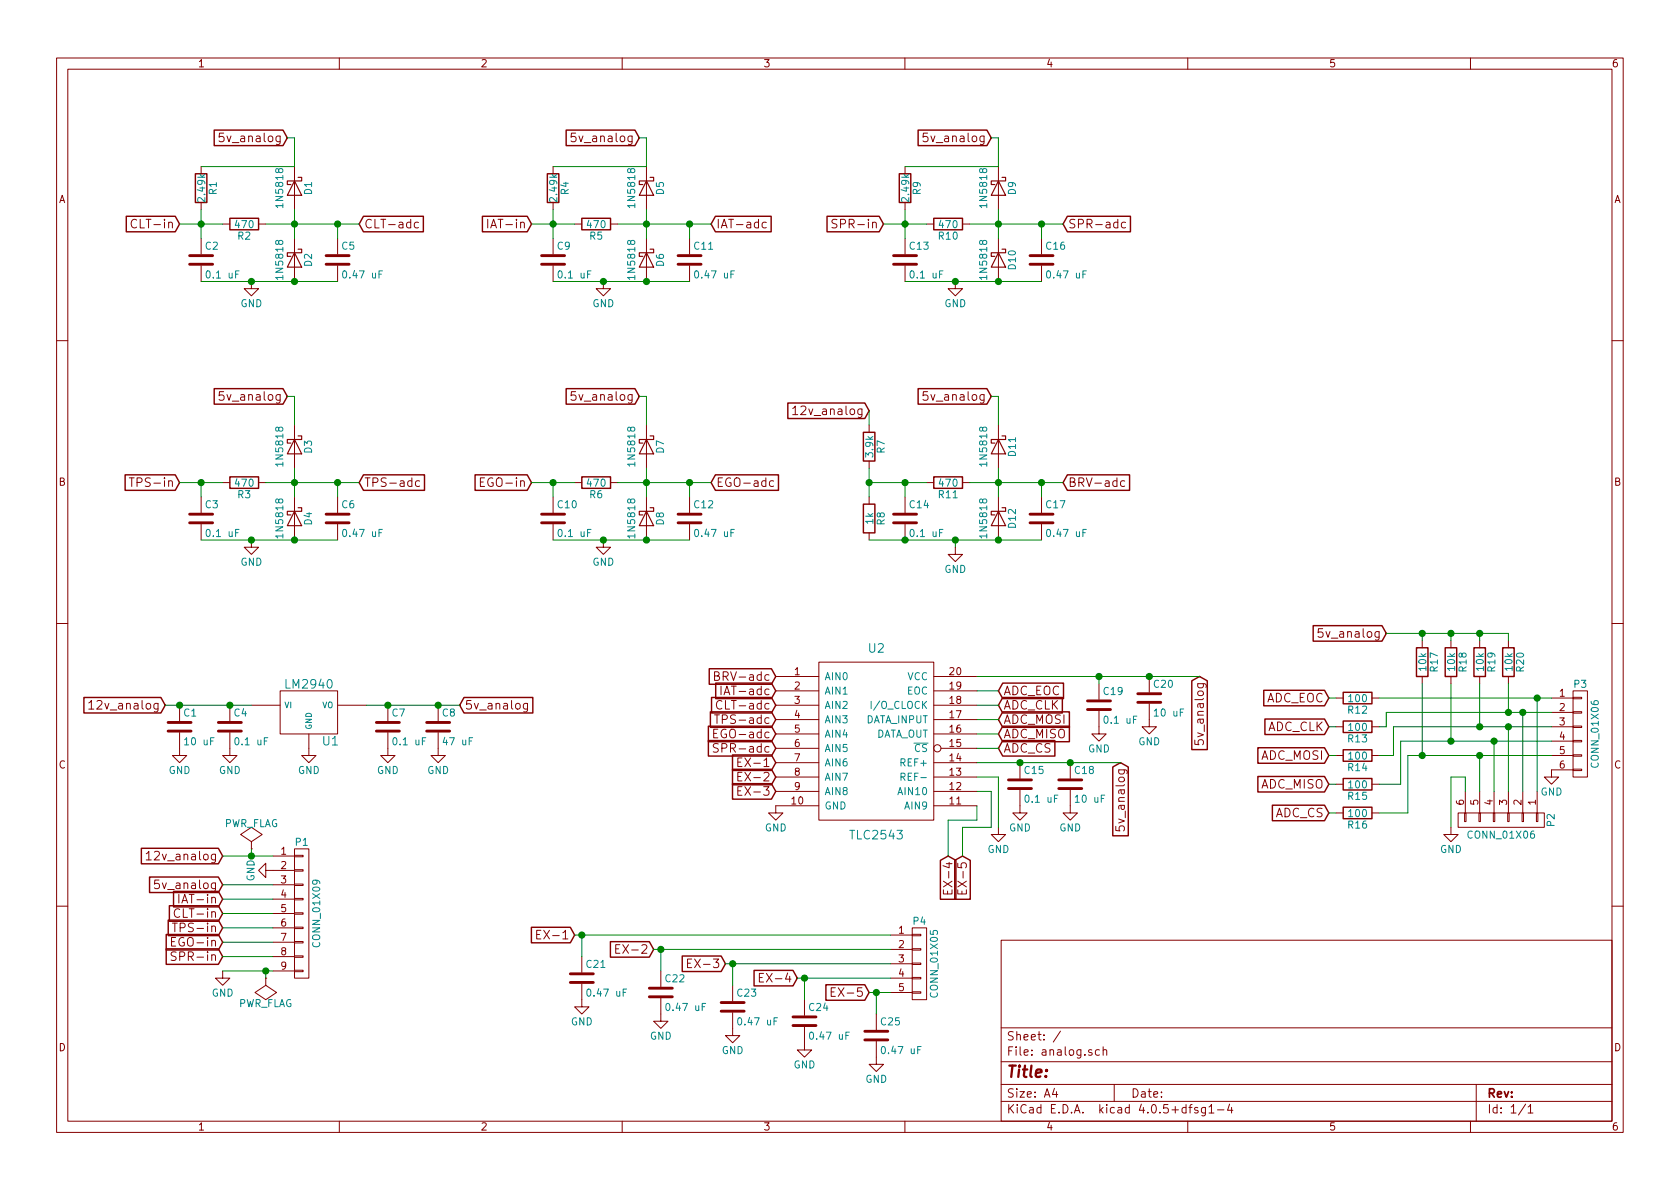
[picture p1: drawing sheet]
EESchema Schematic File Version 2
LIBS:power
LIBS:device
LIBS:transistors
LIBS:conn
LIBS:linear
LIBS:regul
LIBS:74xx
LIBS:cmos4000
LIBS:adc-dac
LIBS:memory
LIBS:xilinx
LIBS:microcontrollers
LIBS:dsp
LIBS:microchip
LIBS:analog_switches
LIBS:motorola
LIBS:texas
LIBS:intel
LIBS:audio
LIBS:interface
LIBS:digital-audio
LIBS:philips
LIBS:display
LIBS:cypress
LIBS:siliconi
LIBS:opto
LIBS:atmel
LIBS:contrib
LIBS:valves
LIBS:analog-cache
EELAYER 25 0
EELAYER END
$Descr A4 11693 8268
encoding utf-8
Sheet 1 1
Title ""
Date ""
Rev ""
Comp ""
Comment1 ""
Comment2 ""
Comment3 ""
Comment4 ""
$EndDescr
$Comp
L D_Schottky D1
U 1 1
P 2050 1300
F 0 "D1" H 2050 1400 50  0000 C CNN
F 1 "1N5818" H 2050 1200 50  0000 C CNN
F 2 "Diodes_ThroughHole:Diode_DO-41_SOD81_Vertical_KathodeUp" H 2050 1300 50  0001 C CNN
F 3 "" H 2050 1300 50  0000 C CNN
	1    2050 1300
	0    1    1    0   
$EndComp
$Comp
L D_Schottky D2
U 1 1
P 2050 1800
F 0 "D2" H 2050 1900 50  0000 C CNN
F 1 "1N5818" H 2050 1700 50  0000 C CNN
F 2 "Diodes_ThroughHole:Diode_DO-41_SOD81_Vertical_KathodeUp" H 2050 1800 50  0001 C CNN
F 3 "" H 2050 1800 50  0000 C CNN
	1    2050 1800
	0    1    1    0   
$EndComp
$Comp
L R R2
U 1 1
P 1700 1550
F 0 "R2" V 1780 1550 50  0000 C CNN
F 1 "470" V 1700 1550 50  0000 C CNN
F 2 "Resistors_ThroughHole:Resistor_Horizontal_RM7mm" V 1630 1550 50  0001 C CNN
F 3 "" H 1700 1550 50  0000 C CNN
	1    1700 1550
	0    1    1    0   
$EndComp
$Comp
L R R1
U 1 1
P 1400 1300
F 0 "R1" V 1480 1300 50  0000 C CNN
F 1 "2.49k" V 1400 1300 50  0000 C CNN
F 2 "Resistors_ThroughHole:Resistor_Horizontal_RM7mm" V 1330 1300 50  0001 C CNN
F 3 "" H 1400 1300 50  0000 C CNN
F 4 "0.1%" V 1400 1300 60  0001 C CNN "Rating"
	1    1400 1300
	1    0    0    -1  
$EndComp
$Comp
L C C2
U 1 1
P 1400 1800
F 0 "C2" H 1425 1900 50  0000 L CNN
F 1 "0.1 uF" H 1425 1700 50  0000 L CNN
F 2 "Capacitors_ThroughHole:C_Disc_D3_P2.5" H 1438 1650 50  0001 C CNN
F 3 "" H 1400 1800 50  0000 C CNN
	1    1400 1800
	1    0    0    -1  
$EndComp
$Comp
L C C5
U 1 1
P 2350 1800
F 0 "C5" H 2375 1900 50  0000 L CNN
F 1 "0.47 uF" H 2375 1700 50  0000 L CNN
F 2 "Capacitors_ThroughHole:C_Disc_D3_P2.5" H 2388 1650 50  0001 C CNN
F 3 "" H 2350 1800 50  0000 C CNN
	1    2350 1800
	1    0    0    -1  
$EndComp
$Comp
L GND #PWR01
U 1 1
P 1750 1950
F 0 "#PWR01" H 1750 1700 50  0001 C CNN
F 1 "GND" H 1750 1800 50  0000 C CNN
F 2 "" H 1750 1950 50  0000 C CNN
F 3 "" H 1750 1950 50  0000 C CNN
	1    1750 1950
	1    0    0    -1  
$EndComp
Text GLabel 2000 950  0    60   Input ~ 0
5v_analog
Text GLabel 1250 1550 0    60   Input ~ 0
CLT-in
Text GLabel 2500 1550 2    60   Input ~ 0
CLT-adc
$Comp
L D_Schottky D5
U 1 1
P 4500 1300
F 0 "D5" H 4500 1400 50  0000 C CNN
F 1 "1N5818" H 4500 1200 50  0000 C CNN
F 2 "Diodes_ThroughHole:Diode_DO-41_SOD81_Vertical_KathodeUp" H 4500 1300 50  0001 C CNN
F 3 "" H 4500 1300 50  0000 C CNN
	1    4500 1300
	0    1    1    0   
$EndComp
$Comp
L D_Schottky D6
U 1 1
P 4500 1800
F 0 "D6" H 4500 1900 50  0000 C CNN
F 1 "1N5818" H 4500 1700 50  0000 C CNN
F 2 "Diodes_ThroughHole:Diode_DO-41_SOD81_Vertical_KathodeUp" H 4500 1800 50  0001 C CNN
F 3 "" H 4500 1800 50  0000 C CNN
	1    4500 1800
	0    1    1    0   
$EndComp
$Comp
L R R5
U 1 1
P 4150 1550
F 0 "R5" V 4230 1550 50  0000 C CNN
F 1 "470" V 4150 1550 50  0000 C CNN
F 2 "Resistors_ThroughHole:Resistor_Horizontal_RM7mm" V 4080 1550 50  0001 C CNN
F 3 "" H 4150 1550 50  0000 C CNN
	1    4150 1550
	0    1    1    0   
$EndComp
$Comp
L R R4
U 1 1
P 3850 1300
F 0 "R4" V 3930 1300 50  0000 C CNN
F 1 "2.49k" V 3850 1300 50  0000 C CNN
F 2 "Resistors_ThroughHole:Resistor_Horizontal_RM7mm" V 3780 1300 50  0001 C CNN
F 3 "" H 3850 1300 50  0000 C CNN
F 4 "0.1%" V 3850 1300 60  0001 C CNN "Rating"
	1    3850 1300
	1    0    0    -1  
$EndComp
$Comp
L C C9
U 1 1
P 3850 1800
F 0 "C9" H 3875 1900 50  0000 L CNN
F 1 "0.1 uF" H 3875 1700 50  0000 L CNN
F 2 "Capacitors_ThroughHole:C_Disc_D3_P2.5" H 3888 1650 50  0001 C CNN
F 3 "" H 3850 1800 50  0000 C CNN
	1    3850 1800
	1    0    0    -1  
$EndComp
$Comp
L C C11
U 1 1
P 4800 1800
F 0 "C11" H 4825 1900 50  0000 L CNN
F 1 "0.47 uF" H 4825 1700 50  0000 L CNN
F 2 "Capacitors_ThroughHole:C_Disc_D3_P2.5" H 4838 1650 50  0001 C CNN
F 3 "" H 4800 1800 50  0000 C CNN
	1    4800 1800
	1    0    0    -1  
$EndComp
$Comp
L GND #PWR02
U 1 1
P 4200 1950
F 0 "#PWR02" H 4200 1700 50  0001 C CNN
F 1 "GND" H 4200 1800 50  0000 C CNN
F 2 "" H 4200 1950 50  0000 C CNN
F 3 "" H 4200 1950 50  0000 C CNN
	1    4200 1950
	1    0    0    -1  
$EndComp
Text GLabel 4450 950  0    60   Input ~ 0
5v_analog
Text GLabel 3700 1550 0    60   Input ~ 0
IAT-in
Text GLabel 4950 1550 2    60   Input ~ 0
IAT-adc
$Comp
L D_Schottky D9
U 1 1
P 6950 1300
F 0 "D9" H 6950 1400 50  0000 C CNN
F 1 "1N5818" H 6950 1200 50  0000 C CNN
F 2 "Diodes_ThroughHole:Diode_DO-41_SOD81_Vertical_KathodeUp" H 6950 1300 50  0001 C CNN
F 3 "" H 6950 1300 50  0000 C CNN
	1    6950 1300
	0    1    1    0   
$EndComp
$Comp
L D_Schottky D10
U 1 1
P 6950 1800
F 0 "D10" H 6950 1900 50  0000 C CNN
F 1 "1N5818" H 6950 1700 50  0000 C CNN
F 2 "Diodes_ThroughHole:Diode_DO-41_SOD81_Vertical_KathodeUp" H 6950 1800 50  0001 C CNN
F 3 "" H 6950 1800 50  0000 C CNN
	1    6950 1800
	0    1    1    0   
$EndComp
$Comp
L R R10
U 1 1
P 6600 1550
F 0 "R10" V 6680 1550 50  0000 C CNN
F 1 "470" V 6600 1550 50  0000 C CNN
F 2 "Resistors_ThroughHole:Resistor_Horizontal_RM7mm" V 6530 1550 50  0001 C CNN
F 3 "" H 6600 1550 50  0000 C CNN
	1    6600 1550
	0    1    1    0   
$EndComp
$Comp
L R R9
U 1 1
P 6300 1300
F 0 "R9" V 6380 1300 50  0000 C CNN
F 1 "2.49k" V 6300 1300 50  0000 C CNN
F 2 "Resistors_ThroughHole:Resistor_Horizontal_RM7mm" V 6230 1300 50  0001 C CNN
F 3 "" H 6300 1300 50  0000 C CNN
F 4 "0.1%" V 6300 1300 60  0001 C CNN "Rating"
	1    6300 1300
	1    0    0    -1  
$EndComp
$Comp
L C C13
U 1 1
P 6300 1800
F 0 "C13" H 6325 1900 50  0000 L CNN
F 1 "0.1 uF" H 6325 1700 50  0000 L CNN
F 2 "Capacitors_ThroughHole:C_Disc_D3_P2.5" H 6338 1650 50  0001 C CNN
F 3 "" H 6300 1800 50  0000 C CNN
	1    6300 1800
	1    0    0    -1  
$EndComp
$Comp
L C C16
U 1 1
P 7250 1800
F 0 "C16" H 7275 1900 50  0000 L CNN
F 1 "0.47 uF" H 7275 1700 50  0000 L CNN
F 2 "Capacitors_ThroughHole:C_Disc_D3_P2.5" H 7288 1650 50  0001 C CNN
F 3 "" H 7250 1800 50  0000 C CNN
	1    7250 1800
	1    0    0    -1  
$EndComp
$Comp
L GND #PWR03
U 1 1
P 6650 1950
F 0 "#PWR03" H 6650 1700 50  0001 C CNN
F 1 "GND" H 6650 1800 50  0000 C CNN
F 2 "" H 6650 1950 50  0000 C CNN
F 3 "" H 6650 1950 50  0000 C CNN
	1    6650 1950
	1    0    0    -1  
$EndComp
Text GLabel 6900 950  0    60   Input ~ 0
5v_analog
Text GLabel 6150 1550 0    60   Input ~ 0
SPR-in
Text GLabel 7400 1550 2    60   Input ~ 0
SPR-adc
$Comp
L D_Schottky D3
U 1 1
P 2050 3100
F 0 "D3" H 2050 3200 50  0000 C CNN
F 1 "1N5818" H 2050 3000 50  0000 C CNN
F 2 "Diodes_ThroughHole:Diode_DO-41_SOD81_Vertical_KathodeUp" H 2050 3100 50  0001 C CNN
F 3 "" H 2050 3100 50  0000 C CNN
	1    2050 3100
	0    1    1    0   
$EndComp
$Comp
L D_Schottky D4
U 1 1
P 2050 3600
F 0 "D4" H 2050 3700 50  0000 C CNN
F 1 "1N5818" H 2050 3500 50  0000 C CNN
F 2 "Diodes_ThroughHole:Diode_DO-41_SOD81_Vertical_KathodeUp" H 2050 3600 50  0001 C CNN
F 3 "" H 2050 3600 50  0000 C CNN
	1    2050 3600
	0    1    1    0   
$EndComp
$Comp
L R R3
U 1 1
P 1700 3350
F 0 "R3" V 1780 3350 50  0000 C CNN
F 1 "470" V 1700 3350 50  0000 C CNN
F 2 "Resistors_ThroughHole:Resistor_Horizontal_RM7mm" V 1630 3350 50  0001 C CNN
F 3 "" H 1700 3350 50  0000 C CNN
	1    1700 3350
	0    1    1    0   
$EndComp
$Comp
L C C3
U 1 1
P 1400 3600
F 0 "C3" H 1425 3700 50  0000 L CNN
F 1 "0.1 uF" H 1425 3500 50  0000 L CNN
F 2 "Capacitors_ThroughHole:C_Disc_D3_P2.5" H 1438 3450 50  0001 C CNN
F 3 "" H 1400 3600 50  0000 C CNN
	1    1400 3600
	1    0    0    -1  
$EndComp
$Comp
L C C6
U 1 1
P 2350 3600
F 0 "C6" H 2375 3700 50  0000 L CNN
F 1 "0.47 uF" H 2375 3500 50  0000 L CNN
F 2 "Capacitors_ThroughHole:C_Disc_D3_P2.5" H 2388 3450 50  0001 C CNN
F 3 "" H 2350 3600 50  0000 C CNN
	1    2350 3600
	1    0    0    -1  
$EndComp
$Comp
L GND #PWR04
U 1 1
P 1750 3750
F 0 "#PWR04" H 1750 3500 50  0001 C CNN
F 1 "GND" H 1750 3600 50  0000 C CNN
F 2 "" H 1750 3750 50  0000 C CNN
F 3 "" H 1750 3750 50  0000 C CNN
	1    1750 3750
	1    0    0    -1  
$EndComp
Text GLabel 2000 2750 0    60   Input ~ 0
5v_analog
Text GLabel 1250 3350 0    60   Input ~ 0
TPS-in
Text GLabel 2500 3350 2    60   Input ~ 0
TPS-adc
$Comp
L D_Schottky D7
U 1 1
P 4500 3100
F 0 "D7" H 4500 3200 50  0000 C CNN
F 1 "1N5818" H 4500 3000 50  0000 C CNN
F 2 "Diodes_ThroughHole:Diode_DO-41_SOD81_Vertical_KathodeUp" H 4500 3100 50  0001 C CNN
F 3 "" H 4500 3100 50  0000 C CNN
	1    4500 3100
	0    1    1    0   
$EndComp
$Comp
L D_Schottky D8
U 1 1
P 4500 3600
F 0 "D8" H 4500 3700 50  0000 C CNN
F 1 "1N5818" H 4500 3500 50  0000 C CNN
F 2 "Diodes_ThroughHole:Diode_DO-41_SOD81_Vertical_KathodeUp" H 4500 3600 50  0001 C CNN
F 3 "" H 4500 3600 50  0000 C CNN
	1    4500 3600
	0    1    1    0   
$EndComp
$Comp
L R R6
U 1 1
P 4150 3350
F 0 "R6" V 4230 3350 50  0000 C CNN
F 1 "470" V 4150 3350 50  0000 C CNN
F 2 "Resistors_ThroughHole:Resistor_Horizontal_RM7mm" V 4080 3350 50  0001 C CNN
F 3 "" H 4150 3350 50  0000 C CNN
	1    4150 3350
	0    1    1    0   
$EndComp
$Comp
L C C10
U 1 1
P 3850 3600
F 0 "C10" H 3875 3700 50  0000 L CNN
F 1 "0.1 uF" H 3875 3500 50  0000 L CNN
F 2 "Capacitors_ThroughHole:C_Disc_D3_P2.5" H 3888 3450 50  0001 C CNN
F 3 "" H 3850 3600 50  0000 C CNN
	1    3850 3600
	1    0    0    -1  
$EndComp
$Comp
L C C12
U 1 1
P 4800 3600
F 0 "C12" H 4825 3700 50  0000 L CNN
F 1 "0.47 uF" H 4825 3500 50  0000 L CNN
F 2 "Capacitors_ThroughHole:C_Disc_D3_P2.5" H 4838 3450 50  0001 C CNN
F 3 "" H 4800 3600 50  0000 C CNN
	1    4800 3600
	1    0    0    -1  
$EndComp
$Comp
L GND #PWR05
U 1 1
P 4200 3750
F 0 "#PWR05" H 4200 3500 50  0001 C CNN
F 1 "GND" H 4200 3600 50  0000 C CNN
F 2 "" H 4200 3750 50  0000 C CNN
F 3 "" H 4200 3750 50  0000 C CNN
	1    4200 3750
	1    0    0    -1  
$EndComp
Text GLabel 4450 2750 0    60   Input ~ 0
5v_analog
Text GLabel 3700 3350 0    60   Input ~ 0
EGO-in
Text GLabel 4950 3350 2    60   Input ~ 0
EGO-adc
$Comp
L D_Schottky D11
U 1 1
P 6950 3100
F 0 "D11" H 6950 3200 50  0000 C CNN
F 1 "1N5818" H 6950 3000 50  0000 C CNN
F 2 "Diodes_ThroughHole:Diode_DO-41_SOD81_Vertical_KathodeUp" H 6950 3100 50  0001 C CNN
F 3 "" H 6950 3100 50  0000 C CNN
	1    6950 3100
	0    1    1    0   
$EndComp
$Comp
L D_Schottky D12
U 1 1
P 6950 3600
F 0 "D12" H 6950 3700 50  0000 C CNN
F 1 "1N5818" H 6950 3500 50  0000 C CNN
F 2 "Diodes_ThroughHole:Diode_DO-41_SOD81_Vertical_KathodeUp" H 6950 3600 50  0001 C CNN
F 3 "" H 6950 3600 50  0000 C CNN
	1    6950 3600
	0    1    1    0   
$EndComp
$Comp
L R R11
U 1 1
P 6600 3350
F 0 "R11" V 6680 3350 50  0000 C CNN
F 1 "470" V 6600 3350 50  0000 C CNN
F 2 "Resistors_ThroughHole:Resistor_Horizontal_RM7mm" V 6530 3350 50  0001 C CNN
F 3 "" H 6600 3350 50  0000 C CNN
	1    6600 3350
	0    1    1    0   
$EndComp
$Comp
L R R7
U 1 1
P 6050 3100
F 0 "R7" V 6130 3100 50  0000 C CNN
F 1 "3.9k" V 6050 3100 50  0000 C CNN
F 2 "Resistors_ThroughHole:Resistor_Horizontal_RM7mm" V 5980 3100 50  0001 C CNN
F 3 "" H 6050 3100 50  0000 C CNN
F 4 "0.1%" V 6050 3100 60  0001 C CNN "Rating"
	1    6050 3100
	1    0    0    -1  
$EndComp
$Comp
L C C14
U 1 1
P 6300 3600
F 0 "C14" H 6325 3700 50  0000 L CNN
F 1 "0.1 uF" H 6325 3500 50  0000 L CNN
F 2 "Capacitors_ThroughHole:C_Disc_D3_P2.5" H 6338 3450 50  0001 C CNN
F 3 "" H 6300 3600 50  0000 C CNN
	1    6300 3600
	1    0    0    -1  
$EndComp
$Comp
L C C17
U 1 1
P 7250 3600
F 0 "C17" H 7275 3700 50  0000 L CNN
F 1 "0.47 uF" H 7275 3500 50  0000 L CNN
F 2 "Capacitors_ThroughHole:C_Disc_D3_P2.5" H 7288 3450 50  0001 C CNN
F 3 "" H 7250 3600 50  0000 C CNN
	1    7250 3600
	1    0    0    -1  
$EndComp
Text GLabel 6900 2750 0    60   Input ~ 0
5v_analog
Text GLabel 6050 2850 0    60   Input ~ 0
12v_analog
Text GLabel 7400 3350 2    60   Input ~ 0
BRV-adc
$Comp
L R R8
U 1 1
P 6050 3600
F 0 "R8" V 6130 3600 50  0000 C CNN
F 1 "1k" V 6050 3600 50  0000 C CNN
F 2 "Resistors_ThroughHole:Resistor_Horizontal_RM7mm" V 5980 3600 50  0001 C CNN
F 3 "" H 6050 3600 50  0000 C CNN
F 4 "0.1%" V 6050 3600 60  0001 C CNN "Rating"
	1    6050 3600
	1    0    0    -1  
$EndComp
$Comp
L LM2940 U1
U 1 1
P 2150 4950
F 0 "U1" H 2300 4754 60  0000 C CNN
F 1 "LM2940" H 2150 5150 60  0000 C CNN
F 2 "TO_SOT_Packages_THT:TO-220_Neutral123_Horizontal" H 2150 4950 60  0001 C CNN
F 3 "" H 2150 4950 60  0000 C CNN
	1    2150 4950
	1    0    0    -1  
$EndComp
$Comp
L C C4
U 1 1
P 1600 5050
F 0 "C4" H 1625 5150 50  0000 L CNN
F 1 "0.1 uF" H 1625 4950 50  0000 L CNN
F 2 "Capacitors_ThroughHole:C_Disc_D3_P2.5" H 1638 4900 50  0001 C CNN
F 3 "" H 1600 5050 50  0000 C CNN
F 4 "X7R" H 1600 5050 60  0001 C CNN "Notes"
	1    1600 5050
	1    0    0    -1  
$EndComp
$Comp
L C C1
U 1 1
P 1250 5050
F 0 "C1" H 1275 5150 50  0000 L CNN
F 1 "10 uF" H 1275 4950 50  0000 L CNN
F 2 "Capacitors_ThroughHole:C_Disc_D3_P2.5" H 1288 4900 50  0001 C CNN
F 3 "" H 1250 5050 50  0000 C CNN
F 4 "35V Tantalum" H 1250 5050 60  0001 C CNN "Rating"
	1    1250 5050
	1    0    0    -1  
$EndComp
$Comp
L C C7
U 1 1
P 2700 5050
F 0 "C7" H 2725 5150 50  0000 L CNN
F 1 "0.1 uF" H 2725 4950 50  0000 L CNN
F 2 "Capacitors_ThroughHole:C_Disc_D3_P2.5" H 2738 4900 50  0001 C CNN
F 3 "" H 2700 5050 50  0000 C CNN
F 4 "X7R" H 2700 5050 60  0001 C CNN "Notes"
	1    2700 5050
	1    0    0    -1  
$EndComp
$Comp
L C C8
U 1 1
P 3050 5050
F 0 "C8" H 3075 5150 50  0000 L CNN
F 1 "47 uF" H 3075 4950 50  0000 L CNN
F 2 "Capacitors_ThroughHole:C_Disc_D3_P2.5" H 3088 4900 50  0001 C CNN
F 3 "" H 3050 5050 50  0000 C CNN
F 4 "10 V Tantalum" H 3050 5050 60  0001 C CNN "Rating"
	1    3050 5050
	1    0    0    -1  
$EndComp
Text GLabel 1150 4900 0    60   Input ~ 0
12v_analog
Text GLabel 3200 4900 2    60   Input ~ 0
5v_analog
$Comp
L GND #PWR06
U 1 1
P 1250 5200
F 0 "#PWR06" H 1250 4950 50  0001 C CNN
F 1 "GND" H 1250 5050 50  0000 C CNN
F 2 "" H 1250 5200 50  0000 C CNN
F 3 "" H 1250 5200 50  0000 C CNN
	1    1250 5200
	1    0    0    -1  
$EndComp
$Comp
L GND #PWR07
U 1 1
P 1600 5200
F 0 "#PWR07" H 1600 4950 50  0001 C CNN
F 1 "GND" H 1600 5050 50  0000 C CNN
F 2 "" H 1600 5200 50  0000 C CNN
F 3 "" H 1600 5200 50  0000 C CNN
	1    1600 5200
	1    0    0    -1  
$EndComp
$Comp
L GND #PWR08
U 1 1
P 2150 5200
F 0 "#PWR08" H 2150 4950 50  0001 C CNN
F 1 "GND" H 2150 5050 50  0000 C CNN
F 2 "" H 2150 5200 50  0000 C CNN
F 3 "" H 2150 5200 50  0000 C CNN
	1    2150 5200
	1    0    0    -1  
$EndComp
$Comp
L GND #PWR09
U 1 1
P 2700 5200
F 0 "#PWR09" H 2700 4950 50  0001 C CNN
F 1 "GND" H 2700 5050 50  0000 C CNN
F 2 "" H 2700 5200 50  0000 C CNN
F 3 "" H 2700 5200 50  0000 C CNN
	1    2700 5200
	1    0    0    -1  
$EndComp
$Comp
L GND #PWR010
U 1 1
P 3050 5200
F 0 "#PWR010" H 3050 4950 50  0001 C CNN
F 1 "GND" H 3050 5050 50  0000 C CNN
F 2 "" H 3050 5200 50  0000 C CNN
F 3 "" H 3050 5200 50  0000 C CNN
	1    3050 5200
	1    0    0    -1  
$EndComp
$Comp
L TLC2543 U2
U 1 1
P 6100 5150
F 0 "U2" H 6100 5800 60  0000 C CNN
F 1 "TLC2543" H 6100 4500 60  0000 C CNN
F 2 "Housings_DIP:DIP-20_W7.62mm" H 6100 5800 60  0001 C CNN
F 3 "" H 6100 5800 60  0000 C CNN
	1    6100 5150
	1    0    0    -1  
$EndComp
Text GLabel 5400 4700 0    60   Input ~ 0
BRV-adc
Text GLabel 5400 4800 0    60   Input ~ 0
IAT-adc
Text GLabel 5400 4900 0    60   Input ~ 0
CLT-adc
Text GLabel 5400 5000 0    60   Input ~ 0
TPS-adc
Text GLabel 5400 5100 0    60   Input ~ 0
EGO-adc
Text GLabel 5400 5200 0    60   Input ~ 0
SPR-adc
$Comp
L GND #PWR011
U 1 1
P 5400 5600
F 0 "#PWR011" H 5400 5350 50  0001 C CNN
F 1 "GND" H 5400 5450 50  0000 C CNN
F 2 "" H 5400 5600 50  0000 C CNN
F 3 "" H 5400 5600 50  0000 C CNN
	1    5400 5600
	1    0    0    -1  
$EndComp
$Comp
L GND #PWR012
U 1 1
P 6950 5750
F 0 "#PWR012" H 6950 5500 50  0001 C CNN
F 1 "GND" H 6950 5600 50  0000 C CNN
F 2 "" H 6950 5750 50  0000 C CNN
F 3 "" H 6950 5750 50  0000 C CNN
	1    6950 5750
	1    0    0    -1  
$EndComp
Text GLabel 7800 5300 3    60   Input ~ 0
5v_analog
$Comp
L C C15
U 1 1
P 7100 5450
F 0 "C15" H 7125 5550 50  0000 L CNN
F 1 "0.1 uF" H 7125 5350 50  0000 L CNN
F 2 "Capacitors_ThroughHole:C_Disc_D3_P2.5" H 7138 5300 50  0001 C CNN
F 3 "" H 7100 5450 50  0000 C CNN
	1    7100 5450
	1    0    0    -1  
$EndComp
$Comp
L C C18
U 1 1
P 7450 5450
F 0 "C18" H 7475 5550 50  0000 L CNN
F 1 "10 uF" H 7475 5350 50  0000 L CNN
F 2 "Capacitors_ThroughHole:C_Disc_D3_P2.5" H 7488 5300 50  0001 C CNN
F 3 "" H 7450 5450 50  0000 C CNN
	1    7450 5450
	1    0    0    -1  
$EndComp
$Comp
L GND #PWR013
U 1 1
P 7450 5600
F 0 "#PWR013" H 7450 5350 50  0001 C CNN
F 1 "GND" H 7450 5450 50  0000 C CNN
F 2 "" H 7450 5600 50  0000 C CNN
F 3 "" H 7450 5600 50  0000 C CNN
	1    7450 5600
	1    0    0    -1  
$EndComp
$Comp
L GND #PWR014
U 1 1
P 7100 5600
F 0 "#PWR014" H 7100 5350 50  0001 C CNN
F 1 "GND" H 7100 5450 50  0000 C CNN
F 2 "" H 7100 5600 50  0000 C CNN
F 3 "" H 7100 5600 50  0000 C CNN
	1    7100 5600
	1    0    0    -1  
$EndComp
Text GLabel 8350 4700 3    60   Input ~ 0
5v_analog
$Comp
L C C19
U 1 1
P 7650 4900
F 0 "C19" H 7675 5000 50  0000 L CNN
F 1 "0.1 uF" H 7675 4800 50  0000 L CNN
F 2 "Capacitors_ThroughHole:C_Disc_D3_P2.5" H 7688 4750 50  0001 C CNN
F 3 "" H 7650 4900 50  0000 C CNN
	1    7650 4900
	1    0    0    -1  
$EndComp
$Comp
L C C20
U 1 1
P 8000 4850
F 0 "C20" H 8025 4950 50  0000 L CNN
F 1 "10 uF" H 8025 4750 50  0000 L CNN
F 2 "Capacitors_ThroughHole:C_Disc_D3_P2.5" H 8038 4700 50  0001 C CNN
F 3 "" H 8000 4850 50  0000 C CNN
	1    8000 4850
	1    0    0    -1  
$EndComp
$Comp
L GND #PWR015
U 1 1
P 8000 5000
F 0 "#PWR015" H 8000 4750 50  0001 C CNN
F 1 "GND" H 8000 4850 50  0000 C CNN
F 2 "" H 8000 5000 50  0000 C CNN
F 3 "" H 8000 5000 50  0000 C CNN
	1    8000 5000
	1    0    0    -1  
$EndComp
$Comp
L GND #PWR016
U 1 1
P 7650 5050
F 0 "#PWR016" H 7650 4800 50  0001 C CNN
F 1 "GND" H 7650 4900 50  0000 C CNN
F 2 "" H 7650 5050 50  0000 C CNN
F 3 "" H 7650 5050 50  0000 C CNN
	1    7650 5050
	1    0    0    -1  
$EndComp
Text GLabel 6950 4800 2    60   Input ~ 0
ADC_EOC
Text GLabel 6950 4900 2    60   Input ~ 0
ADC_CLK
Text GLabel 6950 5000 2    60   Input ~ 0
ADC_MOSI
Text GLabel 6950 5100 2    60   Input ~ 0
ADC_MISO
Text GLabel 6950 5200 2    60   Input ~ 0
ADC_CS
Text GLabel 9250 4850 0    60   Input ~ 0
ADC_EOC
Text GLabel 9250 5050 0    60   Input ~ 0
ADC_CLK
Text GLabel 9250 5250 0    60   Input ~ 0
ADC_MOSI
Text GLabel 9250 5450 0    60   Input ~ 0
ADC_MISO
Text GLabel 9250 5650 0    60   Input ~ 0
ADC_CS
$Comp
L R R12
U 1 1
P 9450 4850
F 0 "R12" V 9530 4850 50  0000 C CNN
F 1 "100" V 9450 4850 50  0000 C CNN
F 2 "Resistors_ThroughHole:Resistor_Horizontal_RM7mm" V 9380 4850 50  0001 C CNN
F 3 "" H 9450 4850 50  0000 C CNN
	1    9450 4850
	0    1    1    0   
$EndComp
$Comp
L R R13
U 1 1
P 9450 5050
F 0 "R13" V 9530 5050 50  0000 C CNN
F 1 "100" V 9450 5050 50  0000 C CNN
F 2 "Resistors_ThroughHole:Resistor_Horizontal_RM7mm" V 9380 5050 50  0001 C CNN
F 3 "" H 9450 5050 50  0000 C CNN
	1    9450 5050
	0    1    1    0   
$EndComp
$Comp
L R R14
U 1 1
P 9450 5250
F 0 "R14" V 9530 5250 50  0000 C CNN
F 1 "100" V 9450 5250 50  0000 C CNN
F 2 "Resistors_ThroughHole:Resistor_Horizontal_RM7mm" V 9380 5250 50  0001 C CNN
F 3 "" H 9450 5250 50  0000 C CNN
	1    9450 5250
	0    1    1    0   
$EndComp
$Comp
L R R15
U 1 1
P 9450 5450
F 0 "R15" V 9530 5450 50  0000 C CNN
F 1 "100" V 9450 5450 50  0000 C CNN
F 2 "Resistors_ThroughHole:Resistor_Horizontal_RM7mm" V 9380 5450 50  0001 C CNN
F 3 "" H 9450 5450 50  0000 C CNN
	1    9450 5450
	0    1    1    0   
$EndComp
$Comp
L R R16
U 1 1
P 9450 5650
F 0 "R16" V 9530 5650 50  0000 C CNN
F 1 "100" V 9450 5650 50  0000 C CNN
F 2 "Resistors_ThroughHole:Resistor_Horizontal_RM7mm" V 9380 5650 50  0001 C CNN
F 3 "" H 9450 5650 50  0000 C CNN
	1    9450 5650
	0    1    1    0   
$EndComp
$Comp
L R R17
U 1 1
P 9900 4600
F 0 "R17" V 9980 4600 50  0000 C CNN
F 1 "10k" V 9900 4600 50  0000 C CNN
F 2 "Resistors_ThroughHole:Resistor_Horizontal_RM7mm" V 9830 4600 50  0001 C CNN
F 3 "" H 9900 4600 50  0000 C CNN
	1    9900 4600
	1    0    0    -1  
$EndComp
$Comp
L R R18
U 1 1
P 10100 4600
F 0 "R18" V 10180 4600 50  0000 C CNN
F 1 "10k" V 10100 4600 50  0000 C CNN
F 2 "Resistors_ThroughHole:Resistor_Horizontal_RM7mm" V 10030 4600 50  0001 C CNN
F 3 "" H 10100 4600 50  0000 C CNN
	1    10100 4600
	1    0    0    -1  
$EndComp
$Comp
L R R19
U 1 1
P 10300 4600
F 0 "R19" V 10380 4600 50  0000 C CNN
F 1 "10k" V 10300 4600 50  0000 C CNN
F 2 "Resistors_ThroughHole:Resistor_Horizontal_RM7mm" V 10230 4600 50  0001 C CNN
F 3 "" H 10300 4600 50  0000 C CNN
	1    10300 4600
	1    0    0    -1  
$EndComp
$Comp
L R R20
U 1 1
P 10500 4600
F 0 "R20" V 10580 4600 50  0000 C CNN
F 1 "10k" V 10500 4600 50  0000 C CNN
F 2 "Resistors_ThroughHole:Resistor_Horizontal_RM7mm" V 10430 4600 50  0001 C CNN
F 3 "" H 10500 4600 50  0000 C CNN
	1    10500 4600
	1    0    0    -1  
$EndComp
$Comp
L CONN_01X06 P3
U 1 1
P 11000 5100
F 0 "P3" H 11000 5450 50  0000 C CNN
F 1 "CONN_01X06" V 11100 5100 50  0000 C CNN
F 2 "Pin_Headers:Pin_Header_Straight_1x06" H 11000 5100 50  0001 C CNN
F 3 "" H 11000 5100 50  0000 C CNN
	1    11000 5100
	1    0    0    -1  
$EndComp
$Comp
L CONN_01X06 P2
U 1 1
P 10450 5700
F 0 "P2" H 10450 6050 50  0000 C CNN
F 1 "CONN_01X06" V 10550 5700 50  0000 C CNN
F 2 "Pin_Headers:Pin_Header_Straight_1x06" H 10450 5700 50  0001 C CNN
F 3 "" H 10450 5700 50  0000 C CNN
	1    10450 5700
	0    1    1    0   
$EndComp
$Comp
L GND #PWR017
U 1 1
P 10100 5750
F 0 "#PWR017" H 10100 5500 50  0001 C CNN
F 1 "GND" H 10100 5600 50  0000 C CNN
F 2 "" H 10100 5750 50  0000 C CNN
F 3 "" H 10100 5750 50  0000 C CNN
	1    10100 5750
	1    0    0    -1  
$EndComp
$Comp
L GND #PWR018
U 1 1
P 10800 5350
F 0 "#PWR018" H 10800 5100 50  0001 C CNN
F 1 "GND" H 10800 5200 50  0000 C CNN
F 2 "" H 10800 5350 50  0000 C CNN
F 3 "" H 10800 5350 50  0000 C CNN
	1    10800 5350
	1    0    0    -1  
$EndComp
Text GLabel 9650 4400 0    60   Input ~ 0
5v_analog
Wire Wire Line
	10100 5400 10100 5750
Wire Wire Line
	10200 5400 10100 5400
Wire Wire Line
	10200 5500 10200 5400
Connection ~ 10300 5250
Wire Wire Line
	10300 5250 10300 5500
Connection ~ 10400 5150
Wire Wire Line
	10400 5150 10400 5500
Connection ~ 10500 5050
Wire Wire Line
	10500 5050 10500 5500
Connection ~ 10700 4850
Wire Wire Line
	10700 5500 10700 4850
Wire Wire Line
	9250 5650 9300 5650
Wire Wire Line
	9250 5450 9300 5450
Wire Wire Line
	9250 5250 9300 5250
Wire Wire Line
	9800 5250 10800 5250
Wire Wire Line
	9750 5150 10800 5150
Wire Wire Line
	9700 5050 10800 5050
Wire Wire Line
	9650 4950 10800 4950
Wire Wire Line
	9250 5050 9300 5050
Wire Wire Line
	9600 4850 10800 4850
Wire Wire Line
	9250 4850 9300 4850
Wire Wire Line
	6800 5200 6950 5200
Wire Wire Line
	6800 5100 6950 5100
Wire Wire Line
	6800 5000 6950 5000
Wire Wire Line
	6800 4900 6950 4900
Wire Wire Line
	6950 4800 6800 4800
Connection ~ 8000 4700
Wire Wire Line
	6800 4700 8350 4700
Connection ~ 7450 5300
Connection ~ 7100 5300
Wire Wire Line
	6800 5300 7800 5300
Wire Wire Line
	6800 5400 6950 5400
Wire Wire Line
	6950 5400 6950 5750
Connection ~ 3050 4900
Connection ~ 2700 4900
Wire Wire Line
	2550 4900 3200 4900
Connection ~ 1600 4900
Connection ~ 1250 4900
Wire Wire Line
	1150 4900 1750 4900
Wire Wire Line
	6050 2950 6050 2850
Connection ~ 6050 3350
Wire Wire Line
	6050 3250 6050 3450
Connection ~ 6300 3750
Wire Wire Line
	6300 3450 6300 3350
Wire Wire Line
	3850 3450 3850 3350
Wire Wire Line
	1400 3450 1400 3350
Connection ~ 7250 3350
Wire Wire Line
	6950 2750 6950 2950
Wire Wire Line
	6900 2750 6950 2750
Wire Wire Line
	7250 3350 7250 3450
Connection ~ 6950 3350
Wire Wire Line
	6750 3350 7400 3350
Wire Wire Line
	6950 3250 6950 3450
Connection ~ 6300 3350
Wire Wire Line
	6050 3350 6450 3350
Connection ~ 6950 3750
Wire Wire Line
	6050 3750 7250 3750
Connection ~ 4800 3350
Wire Wire Line
	4500 2750 4500 2950
Wire Wire Line
	4450 2750 4500 2750
Wire Wire Line
	4800 3350 4800 3450
Connection ~ 4500 3350
Wire Wire Line
	4300 3350 4950 3350
Wire Wire Line
	4500 3250 4500 3450
Connection ~ 3850 3350
Wire Wire Line
	3700 3350 4000 3350
Connection ~ 4500 3750
Connection ~ 4200 3750
Wire Wire Line
	3850 3750 4800 3750
Connection ~ 2350 3350
Wire Wire Line
	2050 2750 2050 2950
Wire Wire Line
	2000 2750 2050 2750
Wire Wire Line
	2350 3350 2350 3450
Connection ~ 2050 3350
Wire Wire Line
	1850 3350 2500 3350
Wire Wire Line
	2050 3250 2050 3450
Connection ~ 1400 3350
Wire Wire Line
	1250 3350 1550 3350
Connection ~ 2050 3750
Connection ~ 1750 3750
Wire Wire Line
	1400 3750 2350 3750
Connection ~ 7250 1550
Wire Wire Line
	6950 950  6950 1150
Wire Wire Line
	6900 950  6950 950 
Wire Wire Line
	6950 1150 6300 1150
Wire Wire Line
	7250 1550 7250 1650
Connection ~ 6950 1550
Wire Wire Line
	6750 1550 7400 1550
Wire Wire Line
	6950 1450 6950 1650
Connection ~ 6300 1550
Wire Wire Line
	6150 1550 6450 1550
Wire Wire Line
	6300 1450 6300 1650
Connection ~ 6950 1950
Connection ~ 6650 1950
Wire Wire Line
	6300 1950 7250 1950
Connection ~ 4800 1550
Wire Wire Line
	4500 950  4500 1150
Wire Wire Line
	4450 950  4500 950 
Wire Wire Line
	4500 1150 3850 1150
Wire Wire Line
	4800 1550 4800 1650
Connection ~ 4500 1550
Wire Wire Line
	4300 1550 4950 1550
Wire Wire Line
	4500 1450 4500 1650
Connection ~ 3850 1550
Wire Wire Line
	3700 1550 4000 1550
Wire Wire Line
	3850 1450 3850 1650
Connection ~ 4500 1950
Connection ~ 4200 1950
Wire Wire Line
	3850 1950 4800 1950
Connection ~ 2350 1550
Wire Wire Line
	2050 950  2050 1150
Wire Wire Line
	2000 950  2050 950 
Wire Wire Line
	2050 1150 1400 1150
Wire Wire Line
	2350 1550 2350 1650
Connection ~ 2050 1550
Wire Wire Line
	1850 1550 2500 1550
Wire Wire Line
	2050 1450 2050 1650
Connection ~ 1400 1550
Wire Wire Line
	1250 1550 1550 1550
Wire Wire Line
	1400 1450 1400 1650
Connection ~ 2050 1950
Connection ~ 1750 1950
Wire Wire Line
	1400 1950 2350 1950
Wire Wire Line
	10600 5500 10600 4950
Connection ~ 10600 4950
Wire Wire Line
	9650 4950 9650 5050
Wire Wire Line
	9650 5050 9600 5050
Wire Wire Line
	9600 5250 9700 5250
Wire Wire Line
	9700 5250 9700 5050
Wire Wire Line
	9600 5450 9750 5450
Wire Wire Line
	9750 5450 9750 5150
Wire Wire Line
	9600 5650 9800 5650
Wire Wire Line
	9800 5650 9800 5250
Wire Wire Line
	10500 4750 10500 4950
Connection ~ 10500 4950
Wire Wire Line
	10300 4750 10300 5050
Connection ~ 10300 5050
Wire Wire Line
	10100 4750 10100 5150
Connection ~ 10100 5150
Wire Wire Line
	9900 4750 9900 5250
Connection ~ 9900 5250
Wire Wire Line
	10500 4400 10500 4450
Wire Wire Line
	9650 4400 10500 4400
Wire Wire Line
	9900 4450 9900 4400
Connection ~ 9900 4400
Wire Wire Line
	10100 4450 10100 4400
Connection ~ 10100 4400
Wire Wire Line
	10300 4450 10300 4400
Connection ~ 10300 4400
$Comp
L GND #PWR019
U 1 1
P 1550 6750
F 0 "#PWR019" H 1550 6500 50  0001 C CNN
F 1 "GND" H 1550 6600 50  0000 C CNN
F 2 "" H 1550 6750 50  0000 C CNN
F 3 "" H 1550 6750 50  0000 C CNN
	1    1550 6750
	1    0    0    -1  
$EndComp
Text GLabel 1550 5950 0    60   Input ~ 0
12v_analog
Text GLabel 1550 6250 0    60   Input ~ 0
IAT-in
Text GLabel 1550 6350 0    60   Input ~ 0
CLT-in
Text GLabel 1550 6450 0    60   Input ~ 0
TPS-in
Text GLabel 1550 6550 0    60   Input ~ 0
EGO-in
Text GLabel 1550 6650 0    60   Input ~ 0
SPR-in
Text GLabel 1550 6150 0    60   Input ~ 0
5v_analog
Wire Wire Line
	1550 5950 1900 5950
Wire Wire Line
	1900 6150 1550 6150
Wire Wire Line
	1550 6250 1900 6250
Wire Wire Line
	1900 6350 1550 6350
Wire Wire Line
	1550 6450 1900 6450
Wire Wire Line
	1900 6550 1550 6550
Wire Wire Line
	1550 6650 1900 6650
$Comp
L PWR_FLAG #FLG020
U 1 1
P 1750 5900
F 0 "#FLG020" H 1750 5995 50  0001 C CNN
F 1 "PWR_FLAG" H 1750 6080 50  0000 C CNN
F 2 "" H 1750 5900 50  0000 C CNN
F 3 "" H 1750 5900 50  0000 C CNN
	1    1750 5900
	1    0    0    -1  
$EndComp
Wire Wire Line
	1550 6750 1900 6750
Wire Wire Line
	1750 5900 1750 5950
Connection ~ 1750 5950
Wire Wire Line
	7650 4750 7650 4700
Connection ~ 7650 4700
$Comp
L GND #PWR021
U 1 1
P 6650 3800
F 0 "#PWR021" H 6650 3550 50  0001 C CNN
F 1 "GND" H 6650 3650 50  0000 C CNN
F 2 "" H 6650 3800 50  0000 C CNN
F 3 "" H 6650 3800 50  0000 C CNN
	1    6650 3800
	1    0    0    -1  
$EndComp
$Comp
L PWR_FLAG #FLG022
U 1 1
P 1850 6800
F 0 "#FLG022" H 1850 6895 50  0001 C CNN
F 1 "PWR_FLAG" H 1850 6980 50  0000 C CNN
F 2 "" H 1850 6800 50  0000 C CNN
F 3 "" H 1850 6800 50  0000 C CNN
	1    1850 6800
	-1   0    0    1   
$EndComp
Wire Wire Line
	1850 6800 1850 6750
Connection ~ 1850 6750
Wire Wire Line
	6800 5500 6900 5500
Wire Wire Line
	6900 5500 6900 5750
Wire Wire Line
	6900 5750 6700 5750
Wire Wire Line
	6800 5600 6800 5700
Wire Wire Line
	6800 5700 6600 5700
Text GLabel 5400 5300 0    60   Input ~ 0
EX-1
Text GLabel 5400 5400 0    60   Input ~ 0
EX-2
Text GLabel 5400 5500 0    60   Input ~ 0
EX-3
Text GLabel 6600 5950 3    60   Input ~ 0
EX-4
Text GLabel 6700 5950 3    60   Input ~ 0
EX-5
Wire Wire Line
	6600 5700 6600 5950
Wire Wire Line
	6700 5750 6700 5950
$Comp
L CONN_01X05 P4
U 1 1
P 6400 6700
F 0 "P4" H 6400 7000 50  0000 C CNN
F 1 "CONN_01X05" V 6500 6700 50  0000 C CNN
F 2 "Pin_Headers:Pin_Header_Straight_1x05" H 6400 6700 50  0001 C CNN
F 3 "" H 6400 6700 50  0000 C CNN
	1    6400 6700
	1    0    0    -1  
$EndComp
Text GLabel 4000 6500 0    60   Input ~ 0
EX-1
Text GLabel 4550 6600 0    60   Input ~ 0
EX-2
Text GLabel 5050 6700 0    60   Input ~ 0
EX-3
Text GLabel 5550 6800 0    60   Input ~ 0
EX-4
Text GLabel 6050 6900 0    60   Input ~ 0
EX-5
Wire Wire Line
	6050 6900 6200 6900
Wire Wire Line
	5550 6800 6200 6800
Wire Wire Line
	5050 6700 6200 6700
Wire Wire Line
	4550 6600 6200 6600
Wire Wire Line
	4000 6500 6200 6500
$Comp
L C C21
U 1 1
P 4050 6800
F 0 "C21" H 4075 6900 50  0000 L CNN
F 1 "0.47 uF" H 4075 6700 50  0000 L CNN
F 2 "Capacitors_ThroughHole:C_Disc_D3_P2.5" H 4088 6650 50  0001 C CNN
F 3 "" H 4050 6800 50  0000 C CNN
	1    4050 6800
	1    0    0    -1  
$EndComp
$Comp
L C C22
U 1 1
P 4600 6900
F 0 "C22" H 4625 7000 50  0000 L CNN
F 1 "0.47 uF" H 4625 6800 50  0000 L CNN
F 2 "Capacitors_ThroughHole:C_Disc_D3_P2.5" H 4638 6750 50  0001 C CNN
F 3 "" H 4600 6900 50  0000 C CNN
	1    4600 6900
	1    0    0    -1  
$EndComp
$Comp
L C C23
U 1 1
P 5100 7000
F 0 "C23" H 5125 7100 50  0000 L CNN
F 1 "0.47 uF" H 5125 6900 50  0000 L CNN
F 2 "Capacitors_ThroughHole:C_Disc_D3_P2.5" H 5138 6850 50  0001 C CNN
F 3 "" H 5100 7000 50  0000 C CNN
	1    5100 7000
	1    0    0    -1  
$EndComp
$Comp
L C C24
U 1 1
P 5600 7100
F 0 "C24" H 5625 7200 50  0000 L CNN
F 1 "0.47 uF" H 5625 7000 50  0000 L CNN
F 2 "Capacitors_ThroughHole:C_Disc_D3_P2.5" H 5638 6950 50  0001 C CNN
F 3 "" H 5600 7100 50  0000 C CNN
	1    5600 7100
	1    0    0    -1  
$EndComp
$Comp
L C C25
U 1 1
P 6100 7200
F 0 "C25" H 6125 7300 50  0000 L CNN
F 1 "0.47 uF" H 6125 7100 50  0000 L CNN
F 2 "Capacitors_ThroughHole:C_Disc_D3_P2.5" H 6138 7050 50  0001 C CNN
F 3 "" H 6100 7200 50  0000 C CNN
	1    6100 7200
	1    0    0    -1  
$EndComp
$Comp
L GND #PWR023
U 1 1
P 4050 6950
F 0 "#PWR023" H 4050 6700 50  0001 C CNN
F 1 "GND" H 4050 6800 50  0000 C CNN
F 2 "" H 4050 6950 50  0000 C CNN
F 3 "" H 4050 6950 50  0000 C CNN
	1    4050 6950
	1    0    0    -1  
$EndComp
$Comp
L GND #PWR024
U 1 1
P 4600 7050
F 0 "#PWR024" H 4600 6800 50  0001 C CNN
F 1 "GND" H 4600 6900 50  0000 C CNN
F 2 "" H 4600 7050 50  0000 C CNN
F 3 "" H 4600 7050 50  0000 C CNN
	1    4600 7050
	1    0    0    -1  
$EndComp
$Comp
L GND #PWR025
U 1 1
P 5100 7150
F 0 "#PWR025" H 5100 6900 50  0001 C CNN
F 1 "GND" H 5100 7000 50  0000 C CNN
F 2 "" H 5100 7150 50  0000 C CNN
F 3 "" H 5100 7150 50  0000 C CNN
	1    5100 7150
	1    0    0    -1  
$EndComp
$Comp
L GND #PWR026
U 1 1
P 5600 7250
F 0 "#PWR026" H 5600 7000 50  0001 C CNN
F 1 "GND" H 5600 7100 50  0000 C CNN
F 2 "" H 5600 7250 50  0000 C CNN
F 3 "" H 5600 7250 50  0000 C CNN
	1    5600 7250
	1    0    0    -1  
$EndComp
$Comp
L GND #PWR027
U 1 1
P 6100 7350
F 0 "#PWR027" H 6100 7100 50  0001 C CNN
F 1 "GND" H 6100 7200 50  0000 C CNN
F 2 "" H 6100 7350 50  0000 C CNN
F 3 "" H 6100 7350 50  0000 C CNN
	1    6100 7350
	1    0    0    -1  
$EndComp
Wire Wire Line
	4050 6650 4050 6500
Connection ~ 4050 6500
Wire Wire Line
	4600 6750 4600 6600
Connection ~ 4600 6600
Wire Wire Line
	5100 6850 5100 6700
Connection ~ 5100 6700
Wire Wire Line
	5600 6950 5600 6800
Connection ~ 5600 6800
Wire Wire Line
	6100 7050 6100 6900
Connection ~ 6100 6900
Wire Wire Line
	6650 3800 6650 3750
Connection ~ 6650 3750
$Comp
L CONN_01X09 P1
U 1 1
P 2100 6350
F 0 "P1" H 2100 6850 50  0000 C CNN
F 1 "CONN_01X09" V 2200 6350 50  0000 C CNN
F 2 "Pin_Headers:Pin_Header_Straight_1x09" H 2100 6350 50  0001 C CNN
F 3 "" H 2100 6350 50  0000 C CNN
	1    2100 6350
	1    0    0    -1  
$EndComp
$Comp
L GND #PWR028
U 1 1
P 1900 6050
F 0 "#PWR028" H 1900 5800 50  0001 C CNN
F 1 "GND" H 1900 5900 50  0000 C CNN
F 2 "" H 1900 6050 50  0000 C CNN
F 3 "" H 1900 6050 50  0000 C CNN
	1    1900 6050
	0    1    1    0   
$EndComp
$EndSCHEMATC
